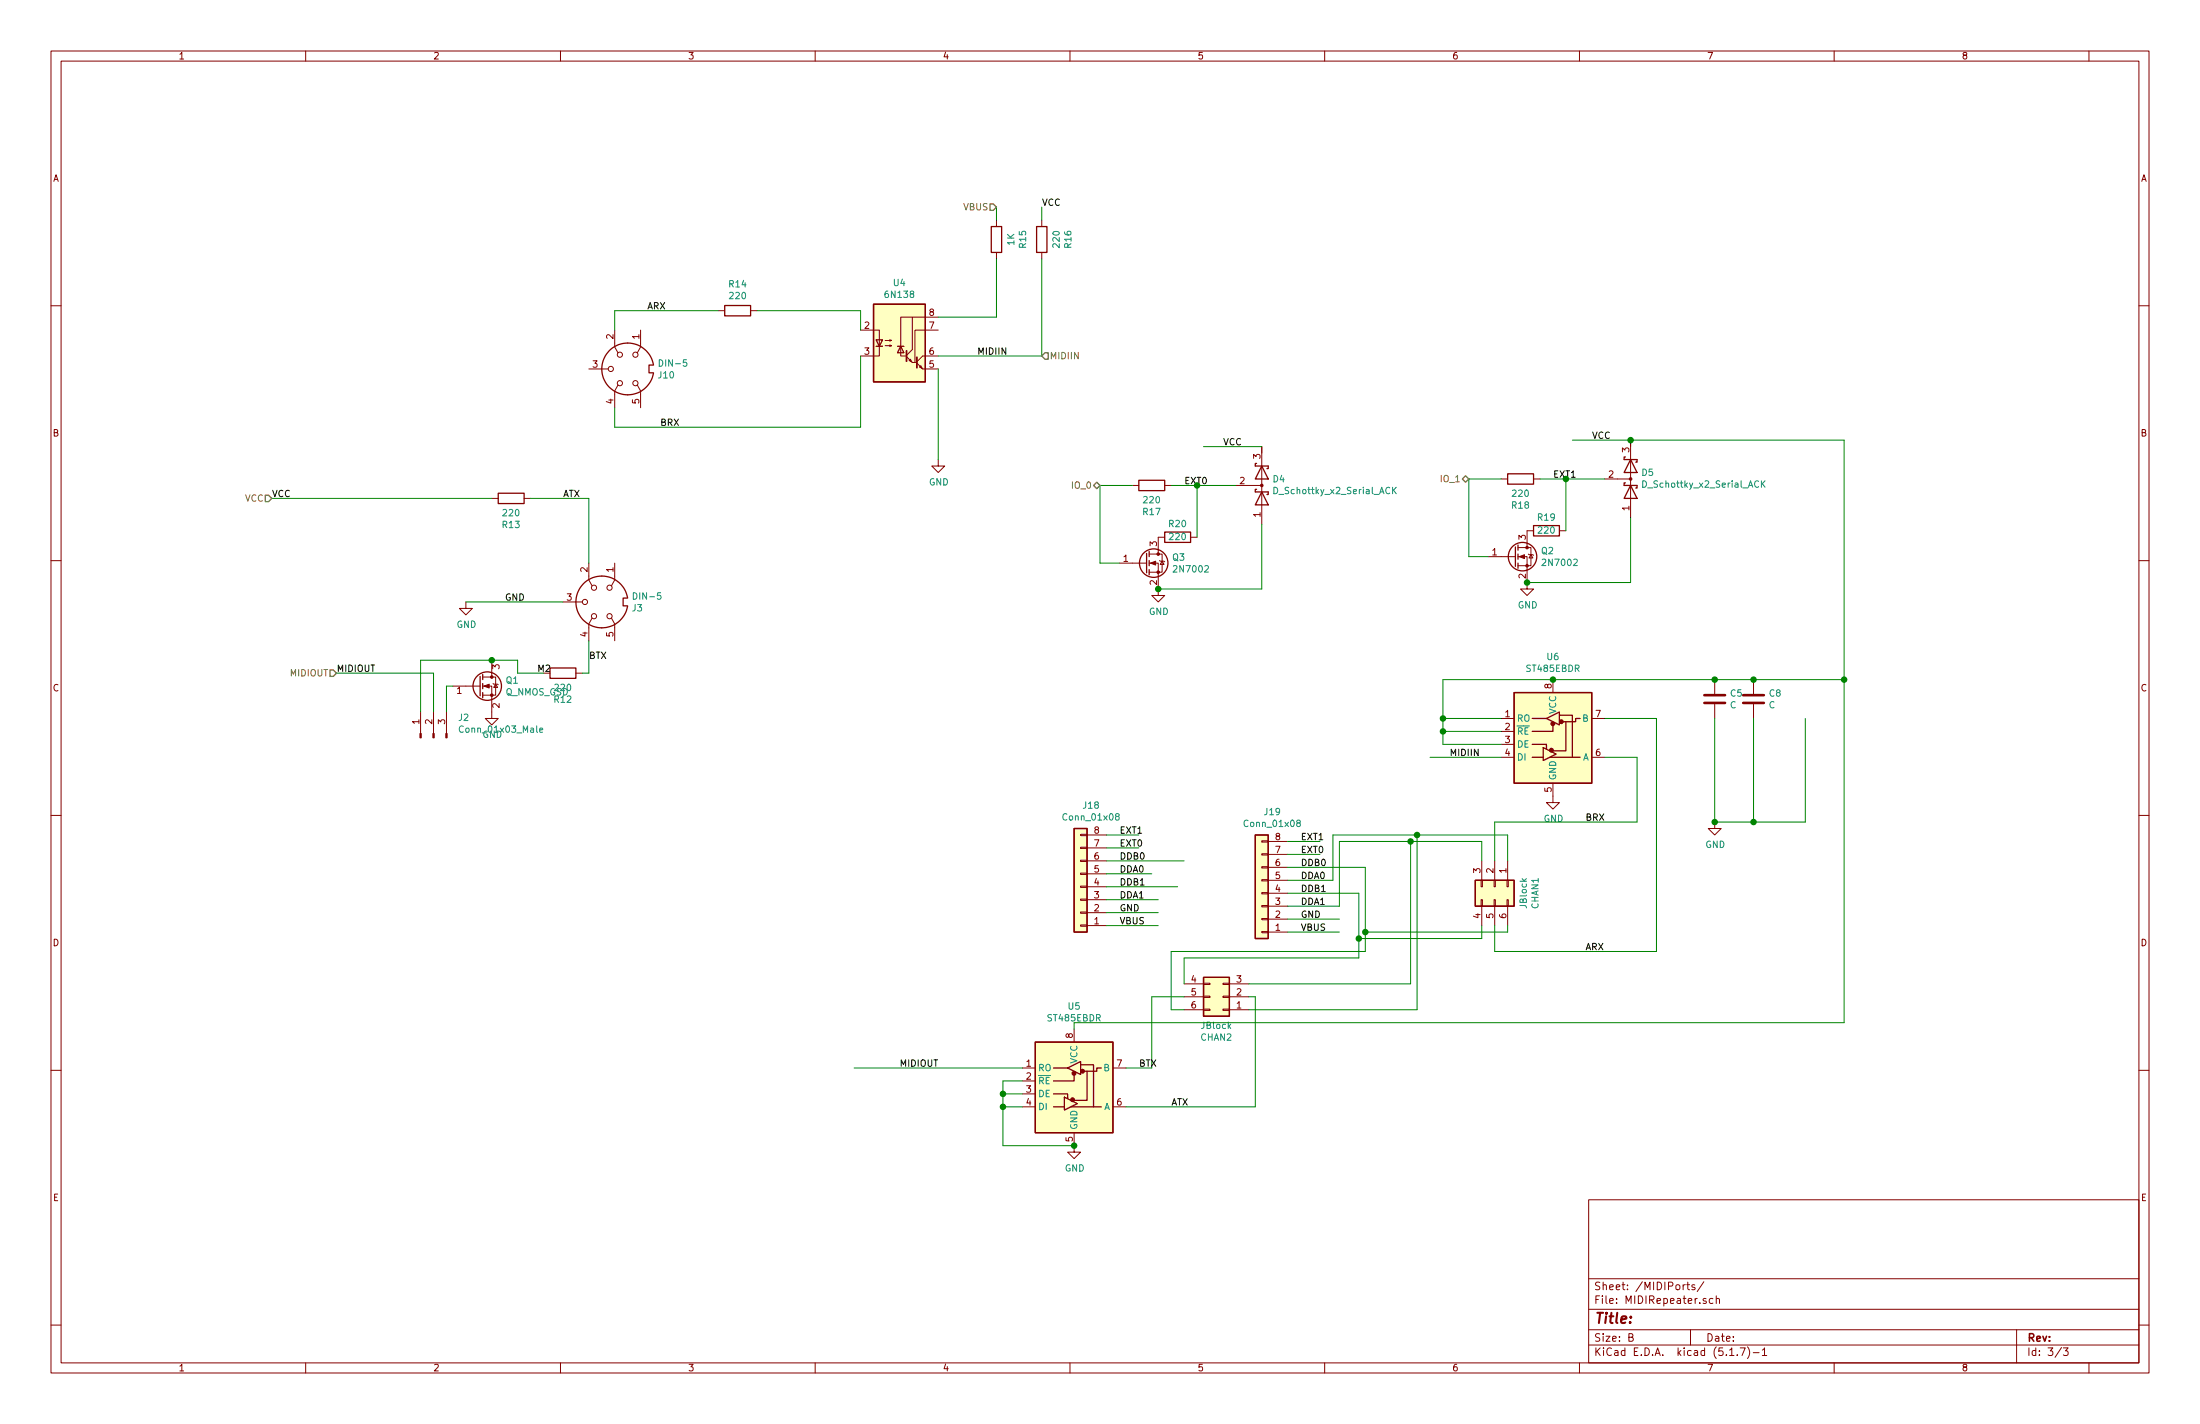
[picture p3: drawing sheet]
EESchema Schematic File Version 4
EELAYER 30 0
EELAYER END
$Descr B 17000 11000
encoding utf-8
Sheet 3 3
Title ""
Date ""
Rev ""
Comp ""
Comment1 ""
Comment2 ""
Comment3 ""
Comment4 ""
$EndDescr
$Comp
L Connector:DIN-5 J10
U 1 1
P 4850 2850
F 0 "J10" V 4896 2621 50  0000 R CNN
F 1 "DIN-5" V 4805 2621 50  0000 R CNN
F 2 "CLRLibrary:DIN5_KCDX-5S-S2" H 4850 2850 50  0001 C CNN
F 3 "http://www.mouser.com/ds/2/18/40_c091_abd_e-75918.pdf" H 4850 2850 50  0001 C CNN
	1    4850 2850
	0    -1   1    0   
$EndComp
$Comp
L Isolator:6N138 U4
U 1 1
P 6950 2650
F 0 "U4" H 6950 3117 50  0000 C CNN
F 1 "6N138" H 6950 3026 50  0000 C CNN
F 2 "Housings_DIP:DIP-8_W7.62mm" H 7240 2350 50  0001 C CNN
F 3 "http://www.onsemi.com/pub/Collateral/HCPL2731-D.pdf" H 7240 2350 50  0001 C CNN
	1    6950 2650
	1    0    0    -1  
$EndComp
$Comp
L Device:R R14
U 1 1
P 5700 2400
F 0 "R14" V 5493 2400 50  0000 C CNN
F 1 "220" V 5584 2400 50  0000 C CNN
F 2 "Resistor_SMD:R_0603_1608Metric_Pad0.98x0.95mm_HandSolder" V 5630 2400 50  0001 C CNN
F 3 "~" H 5700 2400 50  0001 C CNN
	1    5700 2400
	0    1    1    0   
$EndComp
Wire Wire Line
	4750 2550 4750 2400
Wire Wire Line
	6650 2400 6650 2550
Wire Wire Line
	6650 2750 6650 3300
Wire Wire Line
	4750 3300 4750 3150
Wire Wire Line
	7700 1600 7700 1700
$Comp
L Device:R R15
U 1 1
P 7700 1850
F 0 "R15" V 7493 1850 50  0000 C CNN
F 1 "1K" V 7584 1850 50  0000 C CNN
F 2 "Resistor_SMD:R_0603_1608Metric_Pad0.98x0.95mm_HandSolder" V 7630 1850 50  0001 C CNN
F 3 "~" H 7700 1850 50  0001 C CNN
	1    7700 1850
	-1   0    0    1   
$EndComp
$Comp
L Device:R R16
U 1 1
P 8050 1850
F 0 "R16" V 7843 1850 50  0000 C CNN
F 1 "220" V 7934 1850 50  0000 C CNN
F 2 "Resistor_SMD:R_0603_1608Metric_Pad0.98x0.95mm_HandSolder" V 7980 1850 50  0001 C CNN
F 3 "~" H 8050 1850 50  0001 C CNN
	1    8050 1850
	-1   0    0    1   
$EndComp
Wire Wire Line
	8050 1600 8050 1700
Wire Wire Line
	7700 2000 7700 2450
Wire Wire Line
	7700 2450 7250 2450
Wire Wire Line
	8050 2000 8050 2750
Wire Wire Line
	8050 2750 7250 2750
Text Label 7550 2750 0    50   ~ 0
MIDIIN
$Comp
L Connector:DIN-5 J3
U 1 1
P 4650 4650
F 0 "J3" V 4696 4421 50  0000 R CNN
F 1 "DIN-5" V 4605 4421 50  0000 R CNN
F 2 "CLRLibrary:DIN5_KCDX-5S-S2" H 4650 4650 50  0001 C CNN
F 3 "http://www.mouser.com/ds/2/18/40_c091_abd_e-75918.pdf" H 4650 4650 50  0001 C CNN
	1    4650 4650
	0    -1   1    0   
$EndComp
$Comp
L Device:R R13
U 1 1
P 3950 3850
F 0 "R13" V 3743 3850 50  0000 C CNN
F 1 "220" V 3834 3850 50  0000 C CNN
F 2 "Resistor_SMD:R_0603_1608Metric_Pad0.98x0.95mm_HandSolder" V 3880 3850 50  0001 C CNN
F 3 "~" H 3950 3850 50  0001 C CNN
	1    3950 3850
	0    -1   -1   0   
$EndComp
$Comp
L Device:R R12
U 1 1
P 4350 5200
F 0 "R12" V 4143 5200 50  0000 C CNN
F 1 "220" V 4234 5200 50  0000 C CNN
F 2 "Resistor_SMD:R_0603_1608Metric_Pad0.98x0.95mm_HandSolder" V 4280 5200 50  0001 C CNN
F 3 "~" H 4350 5200 50  0001 C CNN
	1    4350 5200
	0    -1   -1   0   
$EndComp
Wire Wire Line
	4500 5200 4550 5200
Wire Wire Line
	3800 3850 2100 3850
Text Label 2100 3850 0    50   ~ 0
VCC
Text Label 2600 5200 0    50   ~ 0
MIDIOUT
Text Label 3900 4650 0    50   ~ 0
GND
Wire Wire Line
	4350 4650 3600 4650
$Comp
L power:GND #PWR062
U 1 1
P 7250 3550
F 0 "#PWR062" H 7250 3300 50  0001 C CNN
F 1 "GND" H 7255 3377 50  0000 C CNN
F 2 "" H 7250 3550 50  0001 C CNN
F 3 "" H 7250 3550 50  0001 C CNN
	1    7250 3550
	1    0    0    -1  
$EndComp
Wire Wire Line
	5850 2400 6650 2400
Text Label 4150 5200 0    50   ~ 0
M2
Wire Wire Line
	4750 3300 6650 3300
Wire Wire Line
	4750 2400 5550 2400
Wire Wire Line
	7250 2850 7250 3550
Text HLabel 2600 5200 0    50   Input ~ 0
MIDIOUT
Text HLabel 8050 2750 2    50   Input ~ 0
MIDIIN
Text Label 8050 1600 0    50   ~ 0
VCC
$Comp
L Connector:Conn_01x03_Male J2
U 1 1
P 3350 5700
F 0 "J2" V 3503 5513 50  0000 R CNN
F 1 "Conn_01x03_Male" V 3412 5513 50  0000 R CNN
F 2 "CLRConnector:H3-2.54" H 3350 5700 50  0001 C CNN
F 3 "~" H 3350 5700 50  0001 C CNN
	1    3350 5700
	0    -1   -1   0   
$EndComp
Wire Wire Line
	2600 5200 3350 5200
Wire Wire Line
	3350 5200 3350 5500
Wire Wire Line
	3250 5500 3250 5100
Wire Wire Line
	3250 5100 3800 5100
Wire Wire Line
	4000 5100 4000 5200
Wire Wire Line
	4000 5200 4200 5200
Wire Wire Line
	4550 4950 4550 5200
$Comp
L power:GND #PWR060
U 1 1
P 3600 4650
F 0 "#PWR060" H 3600 4400 50  0001 C CNN
F 1 "GND" H 3605 4477 50  0000 C CNN
F 2 "" H 3600 4650 50  0001 C CNN
F 3 "" H 3600 4650 50  0001 C CNN
	1    3600 4650
	1    0    0    -1  
$EndComp
$Comp
L Device:Q_NMOS_GSD Q1
U 1 1
P 3700 5300
F 0 "Q1" H 3905 5346 50  0000 L CNN
F 1 "Q_NMOS_GSD" H 3905 5255 50  0000 L CNN
F 2 "Package_TO_SOT_SMD:SOT-23_Handsoldering" H 3900 5400 50  0001 C CNN
F 3 "~" H 3700 5300 50  0001 C CNN
	1    3700 5300
	1    0    0    -1  
$EndComp
Connection ~ 3800 5100
Wire Wire Line
	3800 5100 4000 5100
Wire Wire Line
	3450 5500 3450 5300
Wire Wire Line
	3450 5300 3500 5300
$Comp
L power:GND #PWR061
U 1 1
P 3800 5500
F 0 "#PWR061" H 3800 5250 50  0001 C CNN
F 1 "GND" H 3805 5327 50  0000 C CNN
F 2 "" H 3800 5500 50  0001 C CNN
F 3 "" H 3800 5500 50  0001 C CNN
	1    3800 5500
	1    0    0    -1  
$EndComp
Text HLabel 7700 1600 0    50   Input ~ 0
VBUS
Text HLabel 8500 3750 0    50   BiDi ~ 0
IO_0
Text HLabel 11350 3700 0    50   BiDi ~ 0
IO_1
Text Label 11200 5850 0    50   ~ 0
MIDIIN
$Comp
L Device:R R20
U 1 1
P 9100 4150
F 0 "R20" V 9200 4150 50  0000 C CNN
F 1 "220" V 9100 4150 50  0000 C CNN
F 2 "Resistor_SMD:R_0603_1608Metric_Pad0.98x0.95mm_HandSolder" V 9030 4150 50  0001 C CNN
F 3 "~" H 9100 4150 50  0001 C CNN
	1    9100 4150
	0    -1   -1   0   
$EndComp
$Comp
L Connector_Generic:Conn_02x03_Counter_Clockwise CHAN1
U 1 1
P 11550 6850
F 0 "CHAN1" H 11600 7167 50  0000 C CNN
F 1 "JBlock" H 11600 7076 50  0000 C CNN
F 2 "SeeedOPL-Connector-2016:H2X3-2.54" H 11550 6850 50  0001 C CNN
F 3 "~" H 11550 6850 50  0001 C CNN
	1    11550 6850
	0    1    1    0   
$EndComp
$Comp
L Interface_UART:ST485EBDR U6
U 1 1
P 12000 5650
F 0 "U6" H 12000 6228 50  0000 C CNN
F 1 "ST485EBDR" H 12000 6137 50  0000 C CNN
F 2 "Package_SO:SOIC-8_3.9x4.9mm_P1.27mm" H 12000 4750 50  0001 C CNN
F 3 "http://www.st.com/resource/en/datasheet/st485eb.pdf" H 12000 5700 50  0001 C CNN
	1    12000 5650
	1    0    0    -1  
$EndComp
Wire Wire Line
	11450 6650 11450 6500
Wire Wire Line
	11450 6500 10900 6500
Wire Wire Line
	10350 6500 10350 7000
Wire Wire Line
	10350 7000 9950 7000
Wire Wire Line
	9950 6800 10300 6800
Wire Wire Line
	10300 6800 10300 6450
Wire Wire Line
	10300 6450 10950 6450
Wire Wire Line
	11650 6450 11650 6650
Wire Wire Line
	11450 7150 11450 7250
Wire Wire Line
	11450 7250 10500 7250
Wire Wire Line
	10500 7250 10500 6900
Wire Wire Line
	10500 6900 9950 6900
Wire Wire Line
	9950 6700 10550 6700
Wire Wire Line
	10550 6700 10550 7200
Wire Wire Line
	10550 7200 11650 7200
Wire Wire Line
	11650 7200 11650 7150
Wire Wire Line
	11550 6650 11550 6350
Wire Wire Line
	12650 6350 12650 5850
Wire Wire Line
	12650 5850 12400 5850
Wire Wire Line
	12400 5550 12800 5550
Wire Wire Line
	12800 5550 12800 7350
Wire Wire Line
	12800 7350 11550 7350
Wire Wire Line
	11550 7350 11550 7150
$Comp
L Transistor_FET:2N7002 Q3
U 1 1
P 8850 4350
F 0 "Q3" H 9055 4396 50  0000 L CNN
F 1 "2N7002" H 9055 4305 50  0000 L CNN
F 2 "Package_TO_SOT_SMD:SOT-23_Handsoldering" H 9050 4275 50  0001 L CIN
F 3 "https://www.fairchildsemi.com/datasheets/2N/2N7002.pdf" H 8850 4350 50  0001 L CNN
	1    8850 4350
	1    0    0    -1  
$EndComp
Text Label 10050 7200 0    50   ~ 0
VBUS
Text Label 10050 7100 0    50   ~ 0
GND
Wire Wire Line
	11150 5650 11600 5650
Wire Wire Line
	11600 5750 11150 5750
Wire Wire Line
	11150 5750 11150 5650
Connection ~ 11150 5650
$Comp
L power:GND #PWR0103
U 1 1
P 12000 6150
F 0 "#PWR0103" H 12000 5900 50  0001 C CNN
F 1 "GND" H 12005 5977 50  0000 C CNN
F 2 "" H 12000 6150 50  0001 C CNN
F 3 "" H 12000 6150 50  0001 C CNN
	1    12000 6150
	1    0    0    -1  
$EndComp
Wire Wire Line
	9950 7100 10350 7100
Wire Wire Line
	9950 7200 10350 7200
Connection ~ 12000 5250
$Comp
L Device:C C5
U 1 1
P 13250 5400
F 0 "C5" H 13365 5446 50  0000 L CNN
F 1 "C" H 13365 5355 50  0000 L CNN
F 2 "Capacitor_SMD:C_0805_2012Metric_Pad1.18x1.45mm_HandSolder" H 13288 5250 50  0001 C CNN
F 3 "~" H 13250 5400 50  0001 C CNN
	1    13250 5400
	1    0    0    -1  
$EndComp
$Comp
L Device:C C8
U 1 1
P 13550 5400
F 0 "C8" H 13665 5446 50  0000 L CNN
F 1 "C" H 13665 5355 50  0000 L CNN
F 2 "Capacitor_SMD:C_0805_2012Metric_Pad1.18x1.45mm_HandSolder" H 13588 5250 50  0001 C CNN
F 3 "~" H 13550 5400 50  0001 C CNN
	1    13550 5400
	1    0    0    -1  
$EndComp
Wire Wire Line
	13550 6350 13250 6350
Wire Wire Line
	13550 5550 13550 6350
Connection ~ 13250 5250
Wire Wire Line
	13550 5250 13250 5250
$Comp
L power:GND #PWR0104
U 1 1
P 8950 4550
F 0 "#PWR0104" H 8950 4300 50  0001 C CNN
F 1 "GND" H 8955 4377 50  0000 C CNN
F 2 "" H 8950 4550 50  0001 C CNN
F 3 "" H 8950 4550 50  0001 C CNN
	1    8950 4550
	1    0    0    -1  
$EndComp
$Comp
L power:GND #PWR0101
U 1 1
P 13250 6350
F 0 "#PWR0101" H 13250 6100 50  0001 C CNN
F 1 "GND" H 13255 6177 50  0000 C CNN
F 2 "" H 13250 6350 50  0001 C CNN
F 3 "" H 13250 6350 50  0001 C CNN
	1    13250 6350
	1    0    0    -1  
$EndComp
Connection ~ 13250 6350
Wire Wire Line
	12650 6350 11550 6350
$Comp
L Connector_Generic:Conn_02x03_Counter_Clockwise CHAN2
U 1 1
P 9450 7700
F 0 "CHAN2" H 9500 8017 50  0000 C CNN
F 1 "JBlock" H 9500 7926 50  0000 C CNN
F 2 "SeeedOPL-Connector-2016:H2X3-2.54" H 9450 7700 50  0001 C CNN
F 3 "~" H 9450 7700 50  0001 C CNN
	1    9450 7700
	-1   0    0    1   
$EndComp
Wire Wire Line
	9650 7800 10950 7800
Wire Wire Line
	10950 7800 10950 6450
Connection ~ 10950 6450
Wire Wire Line
	10950 6450 11650 6450
Wire Wire Line
	10900 6500 10900 7600
Wire Wire Line
	10900 7600 9650 7600
Connection ~ 10900 6500
Wire Wire Line
	10900 6500 10350 6500
Wire Wire Line
	9150 7600 9150 7400
Wire Wire Line
	9150 7400 10500 7400
Wire Wire Line
	10500 7400 10500 7250
Connection ~ 10500 7250
Wire Wire Line
	10550 7200 10550 7350
Wire Wire Line
	10550 7350 9050 7350
Wire Wire Line
	9050 7350 9050 7800
Wire Wire Line
	9050 7800 9150 7800
Connection ~ 10550 7200
$Comp
L Interface_UART:ST485EBDR U5
U 1 1
P 8300 8350
F 0 "U5" H 8300 8928 50  0000 C CNN
F 1 "ST485EBDR" H 8300 8837 50  0000 C CNN
F 2 "Package_SO:SOIC-8_3.9x4.9mm_P1.27mm" H 8300 7450 50  0001 C CNN
F 3 "http://www.st.com/resource/en/datasheet/st485eb.pdf" H 8300 8400 50  0001 C CNN
	1    8300 8350
	1    0    0    -1  
$EndComp
Wire Wire Line
	8700 8550 9700 8550
Wire Wire Line
	9700 8550 9700 7700
Wire Wire Line
	9700 7700 9650 7700
Wire Wire Line
	8700 8250 8900 8250
Wire Wire Line
	8900 8250 8900 7700
Wire Wire Line
	8900 7700 9150 7700
Wire Wire Line
	11600 5550 11150 5550
Connection ~ 11150 5550
Wire Wire Line
	11150 5550 11150 5650
Wire Wire Line
	11150 5250 11150 5550
Wire Wire Line
	11150 5250 12000 5250
Connection ~ 13550 5250
Wire Wire Line
	13950 5550 13950 6350
Wire Wire Line
	13950 6350 13550 6350
Connection ~ 13550 6350
Wire Wire Line
	8300 8850 7750 8850
Wire Wire Line
	7750 8850 7750 8550
Wire Wire Line
	7750 8450 7900 8450
Wire Wire Line
	7900 8350 7750 8350
Wire Wire Line
	7750 8350 7750 8450
Connection ~ 7750 8450
Wire Wire Line
	7900 8550 7750 8550
Connection ~ 7750 8550
Wire Wire Line
	7750 8550 7750 8450
$Comp
L power:GND #PWR0102
U 1 1
P 8300 8850
F 0 "#PWR0102" H 8300 8600 50  0001 C CNN
F 1 "GND" H 8305 8677 50  0000 C CNN
F 2 "" H 8300 8850 50  0001 C CNN
F 3 "" H 8300 8850 50  0001 C CNN
	1    8300 8850
	1    0    0    -1  
$EndComp
Connection ~ 8300 8850
Wire Wire Line
	7900 8250 6600 8250
Wire Wire Line
	8300 7950 8300 7900
Wire Wire Line
	8300 7900 14250 7900
Wire Wire Line
	14250 7900 14250 5250
Wire Wire Line
	12000 5250 13250 5250
Text Label 6950 8250 0    50   ~ 0
MIDIOUT
Wire Wire Line
	13250 5550 13250 6350
Wire Wire Line
	11050 5850 11600 5850
Text Label 10050 6800 0    50   ~ 0
DDA0
Text Label 10050 7000 0    50   ~ 0
DDA1
Text Label 10050 6700 0    50   ~ 0
DDB0
Text Label 10050 6900 0    50   ~ 0
DDB1
Text Label 12250 7350 0    50   ~ 0
ARX
Text Label 12250 6350 0    50   ~ 0
BRX
Text Label 9050 8550 0    50   ~ 0
ATX
Text Label 8800 8250 0    50   ~ 0
BTX
Text HLabel 2100 3850 0    50   Input ~ 0
VCC
Wire Wire Line
	4100 3850 4550 3850
Wire Wire Line
	4550 3850 4550 4350
Text Label 4350 3850 0    50   ~ 0
ATX
Text Label 4550 5100 0    50   ~ 0
BTX
Text Label 5000 2400 0    50   ~ 0
ARX
Text Label 5100 3300 0    50   ~ 0
BRX
$Comp
L Connector_Generic:Conn_01x08 J19
U 1 1
P 9750 6900
F 0 "J19" H 9668 6275 50  0000 C CNN
F 1 "Conn_01x08" H 9668 6366 50  0000 C CNN
F 2 "Connector_PinSocket_2.54mm:PinSocket_1x08_P2.54mm_Vertical" H 9750 6900 50  0001 C CNN
F 3 "~" H 9750 6900 50  0001 C CNN
	1    9750 6900
	-1   0    0    1   
$EndComp
$Comp
L Device:R R17
U 1 1
P 8900 3750
F 0 "R17" V 8693 3750 50  0000 C CNN
F 1 "220" V 8784 3750 50  0000 C CNN
F 2 "Resistor_SMD:R_0603_1608Metric_Pad0.98x0.95mm_HandSolder" V 8830 3750 50  0001 C CNN
F 3 "~" H 8900 3750 50  0001 C CNN
	1    8900 3750
	0    -1   -1   0   
$EndComp
Wire Wire Line
	8750 3750 8500 3750
Wire Wire Line
	8500 3750 8500 4350
Wire Wire Line
	8500 4350 8650 4350
Wire Wire Line
	9050 3750 9250 3750
Wire Wire Line
	9250 3750 9250 4150
$Comp
L Device:D_Schottky_x2_Serial_ACK D4
U 1 1
P 9750 3750
F 0 "D4" V 9796 3830 50  0000 L CNN
F 1 "D_Schottky_x2_Serial_ACK" V 9705 3830 50  0000 L CNN
F 2 "Package_TO_SOT_SMD:SOT-23_Handsoldering" H 9750 3750 50  0001 C CNN
F 3 "~" H 9750 3750 50  0001 C CNN
	1    9750 3750
	0    1    -1   0   
$EndComp
Wire Wire Line
	9550 3750 9250 3750
Connection ~ 9250 3750
Wire Wire Line
	9750 4050 9750 4550
Wire Wire Line
	9750 4550 8950 4550
Connection ~ 8950 4550
Wire Wire Line
	9750 3450 9300 3450
Text Label 9450 3450 0    50   ~ 0
VCC
$Comp
L Device:R R19
U 1 1
P 11950 4100
F 0 "R19" V 12050 4100 50  0000 C CNN
F 1 "220" V 11950 4100 50  0000 C CNN
F 2 "Resistor_SMD:R_0603_1608Metric_Pad0.98x0.95mm_HandSolder" V 11880 4100 50  0001 C CNN
F 3 "~" H 11950 4100 50  0001 C CNN
	1    11950 4100
	0    -1   -1   0   
$EndComp
$Comp
L Transistor_FET:2N7002 Q2
U 1 1
P 11700 4300
F 0 "Q2" H 11905 4346 50  0000 L CNN
F 1 "2N7002" H 11905 4255 50  0000 L CNN
F 2 "Package_TO_SOT_SMD:SOT-23_Handsoldering" H 11900 4225 50  0001 L CIN
F 3 "https://www.fairchildsemi.com/datasheets/2N/2N7002.pdf" H 11700 4300 50  0001 L CNN
	1    11700 4300
	1    0    0    -1  
$EndComp
$Comp
L power:GND #PWR072
U 1 1
P 11800 4500
F 0 "#PWR072" H 11800 4250 50  0001 C CNN
F 1 "GND" H 11805 4327 50  0000 C CNN
F 2 "" H 11800 4500 50  0001 C CNN
F 3 "" H 11800 4500 50  0001 C CNN
	1    11800 4500
	1    0    0    -1  
$EndComp
$Comp
L Device:R R18
U 1 1
P 11750 3700
F 0 "R18" V 11543 3700 50  0000 C CNN
F 1 "220" V 11634 3700 50  0000 C CNN
F 2 "Resistor_SMD:R_0603_1608Metric_Pad0.98x0.95mm_HandSolder" V 11680 3700 50  0001 C CNN
F 3 "~" H 11750 3700 50  0001 C CNN
	1    11750 3700
	0    -1   -1   0   
$EndComp
Wire Wire Line
	11600 3700 11350 3700
Wire Wire Line
	11350 3700 11350 4300
Wire Wire Line
	11350 4300 11500 4300
Wire Wire Line
	11900 3700 12100 3700
Wire Wire Line
	12100 3700 12100 4100
$Comp
L Device:D_Schottky_x2_Serial_ACK D5
U 1 1
P 12600 3700
F 0 "D5" V 12646 3780 50  0000 L CNN
F 1 "D_Schottky_x2_Serial_ACK" V 12555 3780 50  0000 L CNN
F 2 "Package_TO_SOT_SMD:SOT-23_Handsoldering" H 12600 3700 50  0001 C CNN
F 3 "~" H 12600 3700 50  0001 C CNN
	1    12600 3700
	0    1    -1   0   
$EndComp
Wire Wire Line
	12400 3700 12100 3700
Connection ~ 12100 3700
Wire Wire Line
	12600 4000 12600 4500
Wire Wire Line
	12600 4500 11800 4500
Connection ~ 11800 4500
Wire Wire Line
	12600 3400 12150 3400
Text Label 12300 3400 0    50   ~ 0
VCC
Text Label 9150 3750 0    50   ~ 0
EXT0
Text Label 12000 3700 0    50   ~ 0
EXT1
Text Label 10050 6600 0    50   ~ 0
EXT0
Text Label 10050 6500 0    50   ~ 0
EXT1
Wire Wire Line
	9950 6500 10200 6500
Wire Wire Line
	9950 6600 10200 6600
Wire Wire Line
	8950 6950 8550 6950
Wire Wire Line
	8550 6750 8900 6750
Wire Wire Line
	9100 6850 8550 6850
Wire Wire Line
	8550 6650 9150 6650
Text Label 8650 7150 0    50   ~ 0
VBUS
Text Label 8650 7050 0    50   ~ 0
GND
Wire Wire Line
	8550 7050 8950 7050
Wire Wire Line
	8550 7150 8950 7150
Text Label 8650 6750 0    50   ~ 0
DDA0
Text Label 8650 6950 0    50   ~ 0
DDA1
Text Label 8650 6650 0    50   ~ 0
DDB0
Text Label 8650 6850 0    50   ~ 0
DDB1
$Comp
L Connector_Generic:Conn_01x08 J18
U 1 1
P 8350 6850
F 0 "J18" H 8268 6225 50  0000 C CNN
F 1 "Conn_01x08" H 8268 6316 50  0000 C CNN
F 2 "Connector_PinSocket_2.54mm:PinSocket_1x08_P2.54mm_Vertical" H 8350 6850 50  0001 C CNN
F 3 "~" H 8350 6850 50  0001 C CNN
	1    8350 6850
	-1   0    0    1   
$EndComp
Text Label 8650 6550 0    50   ~ 0
EXT0
Text Label 8650 6450 0    50   ~ 0
EXT1
Wire Wire Line
	8550 6450 8800 6450
Wire Wire Line
	8550 6550 8800 6550
Wire Wire Line
	13550 5250 14250 5250
Wire Wire Line
	12600 3400 14250 3400
Wire Wire Line
	14250 3400 14250 5250
Connection ~ 12600 3400
Connection ~ 14250 5250
$EndSCHEMATC
